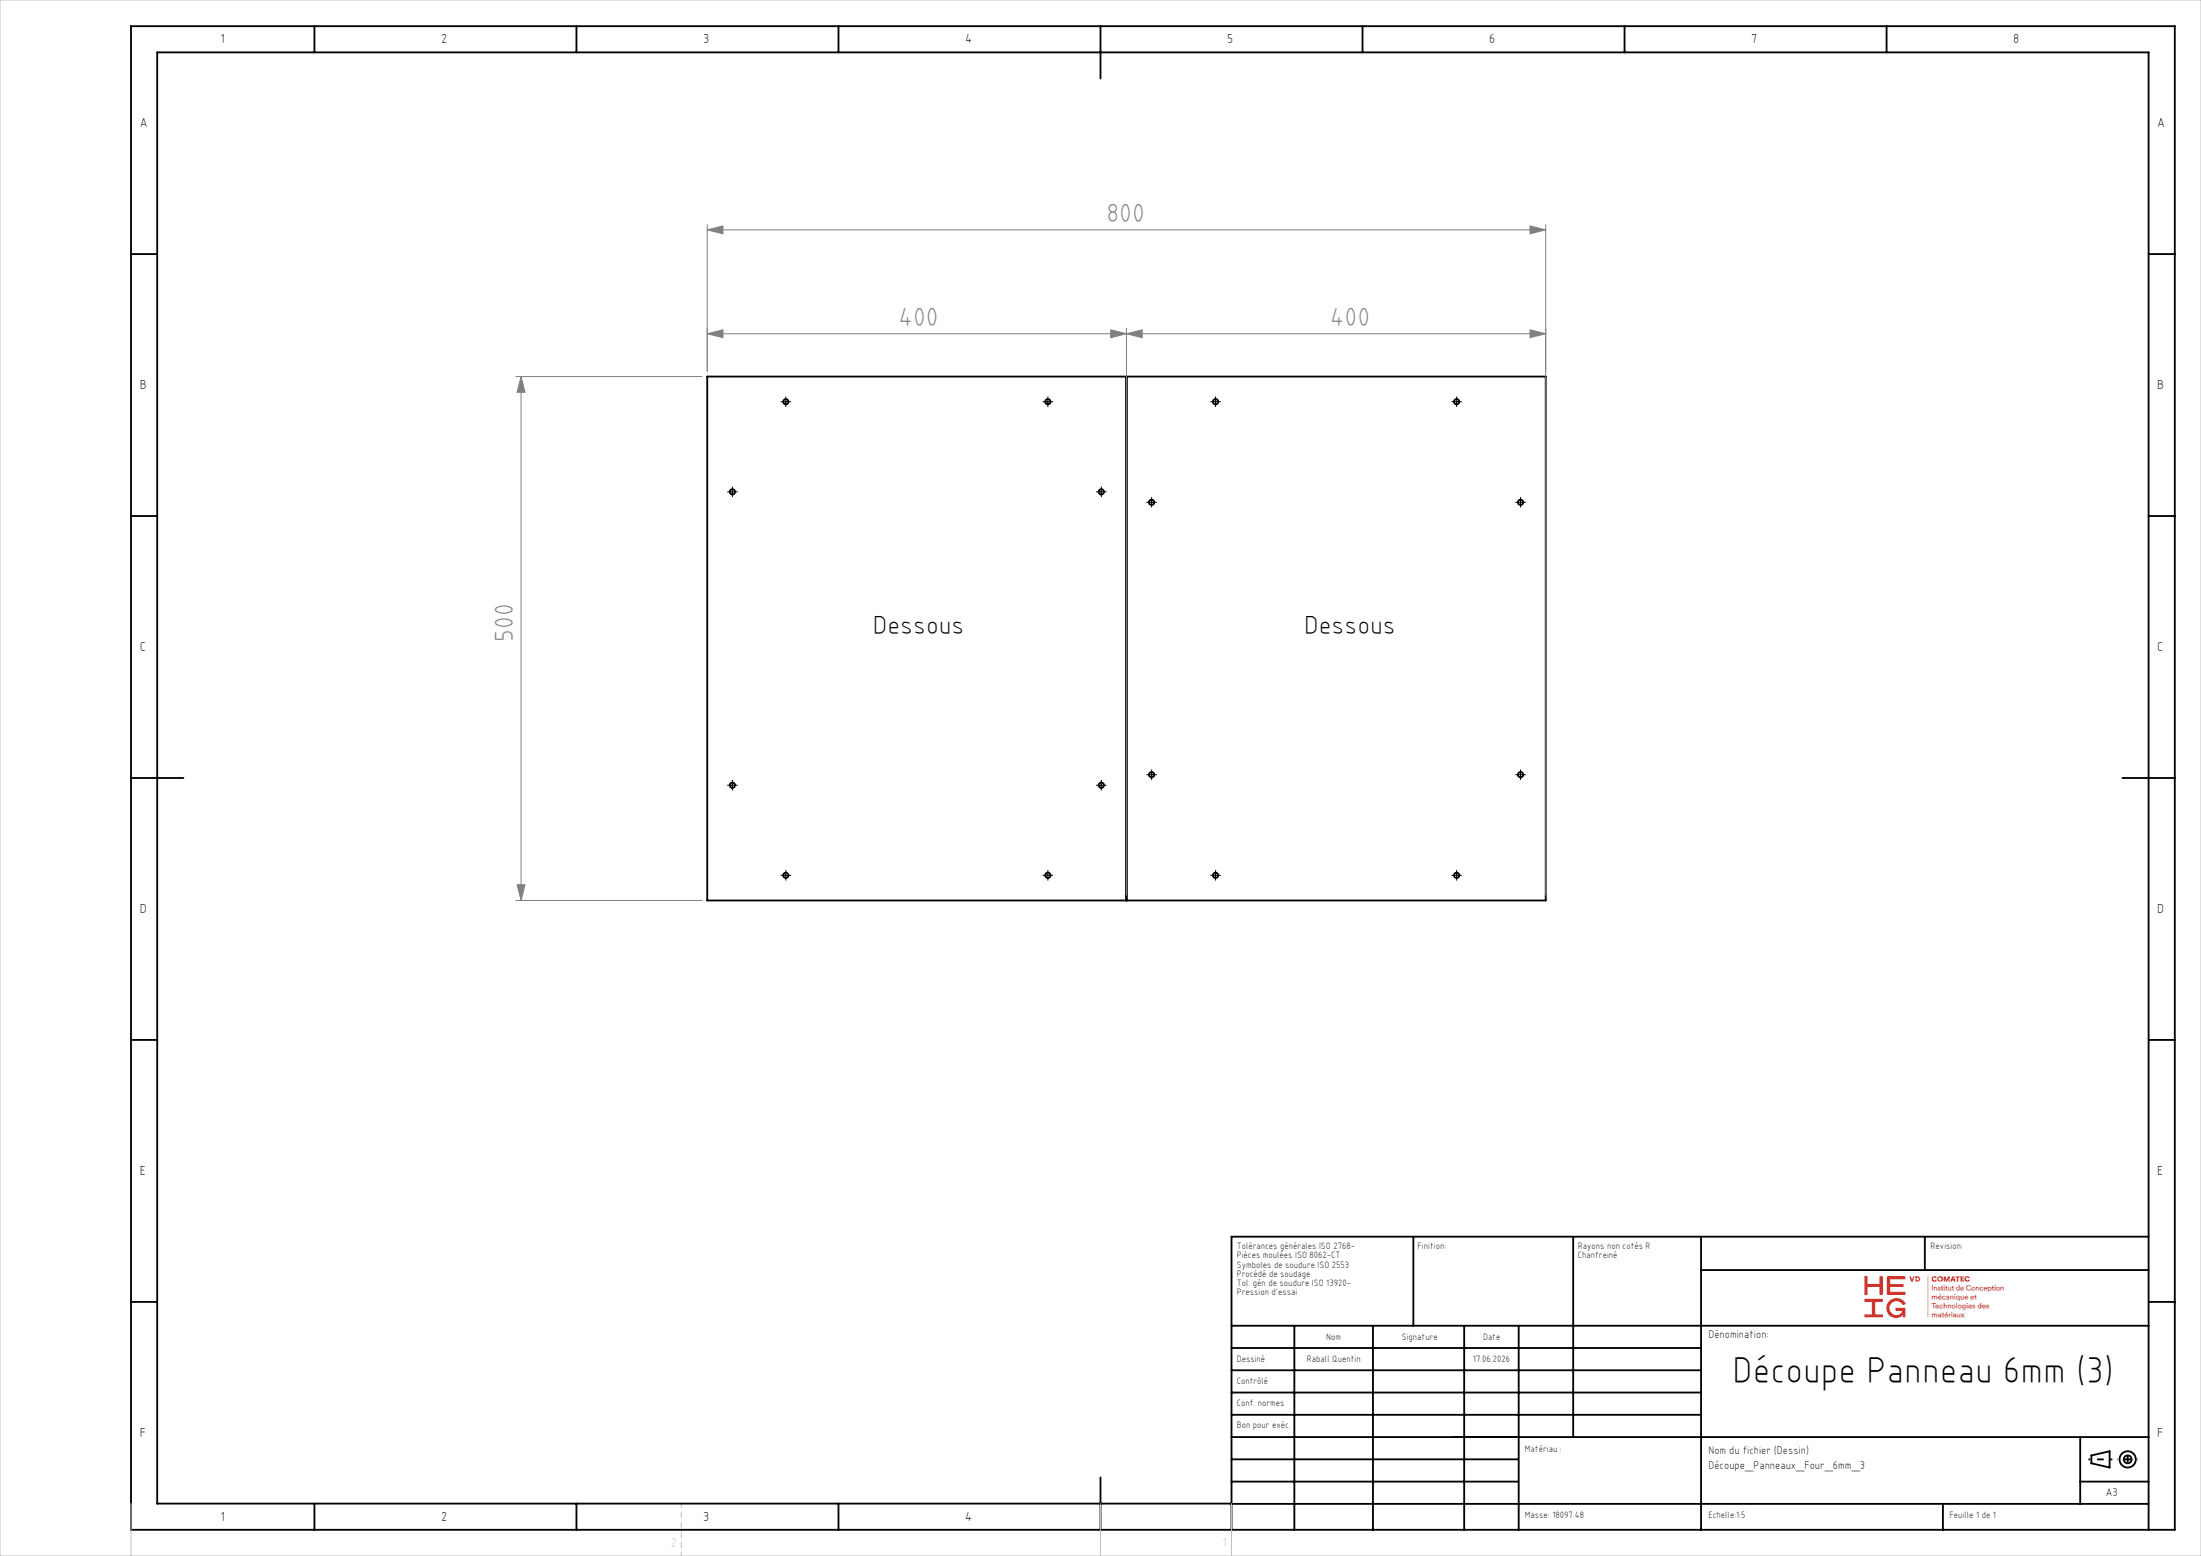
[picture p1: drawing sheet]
<svg xmlns="http://www.w3.org/2000/svg" width="420mm" height="297mm" viewBox="0 0 420 297" stroke-linecap="round" stroke-linejoin="round" font-family="sans-serif">
<g fill="none" stroke="#000" stroke-width=".35">
<path d="M25 5h390v287h-390zM60 5v5M110 5v5M160 5v5M210 5v10M260 5v5M310 5v5M360 5v5M25 48.5h5M410 48.5h5M135 71.9h160v100h-160zM215 71.9v100"/>
<path d="M25 98.5h5M410 98.5h5M25 148.5h10M405 148.5h10M25 198.5h5M410 198.5h5M269.7 236.1v17M300.2 236.1v38.2M324.6 236.1v55.9M367.3 236.1v6.3M410 236.1h-175v55.9M25 248.5h5"/>
<path d="M235 253.1h175M235 257.3h89.6M247 253.1v38.9M262 253.1v38.9M279.4 253.1v38.9M289.8 253.1v38.9M324.6 242.4h85.4M410 248.5h5M235 270.1h89.6M235 265.8h89.6M235 261.6h89.6M235 278.6h54.6"/>
<path d="M235 274.3h175M397 274.3v12.8M399.1 277.8l3.5-.8v3.1l-3.5-.8zM60 287v5M110 287v5M160 287v5M210 282v10M235 287.1h175M235 287h-205v-277h380v282M235 282.8h54.6M370.8 287.1v4.9M397 282.8h13"/>
<circle cx="150" cy="76.7" r=".5"/>
<circle cx="200" cy="76.7" r=".5"/>
<circle cx="232" cy="76.7" r=".5"/>
<circle cx="278" cy="76.7" r=".5"/>
<circle cx="139.8" cy="93.9" r=".5"/>
<circle cx="210.2" cy="93.9" r=".5"/>
<circle cx="219.8" cy="95.9" r=".5"/>
<circle cx="290.2" cy="95.9" r=".5"/>
<circle cx="139.8" cy="149.9" r=".5"/>
<circle cx="210.2" cy="149.9" r=".5"/>
<circle cx="219.8" cy="147.9" r=".5"/>
<circle cx="290.2" cy="147.9" r=".5"/>
<circle cx="150" cy="167.1" r=".5"/>
<circle cx="200" cy="167.1" r=".5"/>
<circle cx="232" cy="167.1" r=".5"/>
<circle cx="278" cy="167.1" r=".5"/>
<circle cx="406" cy="278.6" r=".75"/>
<circle cx="406" cy="278.6" r="1.55"/>
</g>
<g fill="none" stroke="#808080" stroke-width=".19">
<path d="M135 43.9l3-.8v1.5zM135 42.9v28M135 43.9h160M292 43.1l3 .8-3 .7zM295 42.9v128M98.4 71.9h35.6M99.4 71.9l.8 3h-1.5zM99.4 71.9v100M135 63.7l3-.7v1.5zM135 63.7h160M212 63l3 .7-3 .8zM215 63.7l3-.7v1.5z"/>
<path d="M215 62.7v108.2M292 63l3 .7-3 .8zM98.4 171.9h35.6M98.7 168.9h1.5l-.8 3z"/>
</g>
<g fill="none" stroke="#000" stroke-width=".19" stroke-dasharray="30.5 1.3 1.3 1.3" stroke-linecap="butt">
<path d="M149.5 76.7h-.5M150 76.2v-.5M150 77.2v.5M150.5 76.7h.5M199.5 76.7h-.5M200 76.2v-.5M200 77.2v.5M200.5 76.7h.5M231.5 76.7h-.5M232 76.2v-.5M232 77.2v.5M232.5 76.7h.5"/>
<path d="M277.5 76.7h-.5M278 76.2v-.5M278 77.2v.5M278.5 76.7h.5M139.3 93.9h-.5M139.8 93.4v-.5M139.8 94.4v.5M140.3 93.9h.5M209.7 93.9h-.5M210.2 93.4v-.5M210.2 94.4v.5M210.7 93.9h.5"/>
<path d="M219.3 95.9h-.5M219.8 95.4v-.5M219.8 96.4v.5M220.3 95.9h.5M289.7 95.9h-.5M290.2 95.4v-.5M290.2 96.4v.5M290.7 95.9h.5M139.3 149.9h-.5M139.8 149.4v-.5M139.8 150.4v.5M140.3 149.9h.5"/>
<path d="M209.7 149.9h-.5M210.2 149.4v-.5M210.2 150.4v.5M210.7 149.9h.5M219.3 147.9h-.5M219.8 147.4v-.5M219.8 148.4v.5M220.3 147.9h.5M289.7 147.9h-.5M290.2 147.4v-.5M290.2 148.4v.5M290.7 147.9h.5"/>
<path d="M149.5 167.1h-.5M150 166.6v-.5M150 167.6v.5M150.5 167.1h.5M199.5 167.1h-.5M200 166.6v-.5M200 167.6v.5M200.5 167.1h.5M231.5 167.1h-.5M232 166.6v-.5M232 167.6v.5M232.5 167.1h.5"/>
<path d="M277.5 167.1h-.5M278 166.6v-.5M278 167.6v.5M278.5 167.1h.5"/>
</g>
<path d="M398.5 278.6h4.6" fill="none" stroke="#000" stroke-width=".35" stroke-dasharray="30.5 1.3 1.3 1.3" stroke-dashoffset="30.1" stroke-linecap="butt"/>
<path d="M406 276.6v3.8" fill="none" stroke="#000" stroke-width=".35" stroke-dasharray="30.5 1.3 1.3 1.3" stroke-dashoffset="30.5" stroke-linecap="butt"/>
<path d="M408 278.6h-4" fill="none" stroke="#000" stroke-width=".35" stroke-dasharray="30.5 1.3 1.3 1.3" stroke-dashoffset="30.4" stroke-linecap="butt"/>
<path d="M130 287v10" fill="none" stroke="#c0c0c0" stroke-width=".19" stroke-dasharray="1.3 .6" stroke-dashoffset=".4" stroke-linecap="butt"/>
<g fill="none" stroke="#000" stroke-width=".19">
<path d="M149.5 76.7h1M150 76.2v1M199.5 76.7h1M200 76.2v1M231.5 76.7h1M232 76.2v1M277.5 76.7h1M278 76.2v1M139.3 93.9h1M139.8 93.4v1M209.7 93.9h1M210.2 93.4v1"/>
<path d="M219.3 95.9h1M219.8 95.4v1M289.7 95.9h1M290.2 95.4v1M139.3 149.9h1M139.8 149.4v1M209.7 149.9h1M210.2 149.4v1M219.3 147.9h1M219.8 147.4v1M289.7 147.9h1M290.2 147.4v1"/>
<path d="M149.5 167.1h1M150 166.6v1M199.5 167.1h1M200 166.6v1M231.5 167.1h1M232 166.6v1M277.5 167.1h1M278 166.6v1"/>
</g>
<path d="M0 0h420v297h-420zM25 287v10M210 287v10M235 287v10" fill="none" stroke="#c0c0c0" stroke-width=".19"/>
<g fill="#808080">
<path d="M212 63l3 .7-3 .8zM135 63.7l3-.7v1.5zM292 63l3 .7-3 .8zM215 63.7l3-.7v1.5z"/>
<path d="M135 43.9l3-.8v1.5zM292 43.1l3 .8-3 .7z"/>
<path d="M99.4 71.9l.8 3h-1.5zM98.7 168.9h1.5l-.8 3z"/>
</g>
<text font-size="7.1" x="330.6" y="264">Découpe Panneau 6mm (3)</text>
<g font-size="5" fill="#808080">
<text x="211.1" y="42.4">800</text>
<text x="171.5" y="62.2">400</text>
<text x="253.8" y="62.2">400</text>
<text x="97.9" y="122.5" transform="rotate(-90 97.9 122.5)">500</text>
</g>
<g font-size="5">
<text x="166.6" y="121">Dessous</text>
<text x="248.9" y="121">Dessous</text>
</g>
<g font-size="2.5">
<text x="42.1" y="8.2">1</text>
<text x="84.2" y="8.2">2</text>
<text x="134.2" y="8.2">3</text>
<text x="184.2" y="8.2">4</text>
<text x="234.2" y="8.2">5</text>
<text x="284.2" y="8.2">6</text>
<text x="334.2" y="8.2">7</text>
<text x="384.2" y="8.2">8</text>
<text x="26.7" y="24.2">A</text>
<text x="411.7" y="24.2">A</text>
<text x="26.7" y="74.2">B</text>
<text x="411.7" y="74.2">B</text>
<text x="26.7" y="124.2">C</text>
<text x="411.7" y="124.2">C</text>
<text x="26.7" y="174.2">D</text>
<text x="411.7" y="174.2">D</text>
<text x="26.7" y="224.2">E</text>
<text x="411.7" y="224.2">E</text>
<text x="26.7" y="274.2">F</text>
<text x="411.7" y="274.2">F</text>
<text x="42.1" y="290.2">1</text>
<text x="84.2" y="290.2">2</text>
<text x="134.2" y="290.2">3</text>
<text x="184.2" y="290.2">4</text>
</g>
<text font-size="2.5" fill="#e1251b" x="355.8" y="251.5">⟫</text>
<text font-size="2.5" fill="#c0c0c0" x="128" y="295.3">2</text>
<g font-size="2.1">
<text x="326" y="255.5">Dénomination:</text>
<text x="326" y="277.5">Nom du fichier (Dessin)</text>
<text x="326" y="280.5">Découpe_Panneaux_Four_6mm_3</text>
<text x="401.9" y="285.5">A3</text>
</g>
<g font-size="1.8">
<text x="236" y="238.4">Tolérances générales ISO 2768-</text>
<text x="270.5" y="238.4">Finition:</text>
<text x="301.1" y="238.4">Rayons non cotés R</text>
<text x="368.4" y="238.4">Revision:</text>
<text x="236" y="240.2">Pièces moulées ISO 8062-CT</text>
<text x="236" y="242">Symboles de soudure ISO 2553</text>
<text x="236" y="243.7">Procédé de soudage</text>
<text x="236" y="245.5">Tol. gén de soudure ISO 13920-</text>
<text x="301.1" y="240.2">Chanfreiné</text>
<text x="236" y="247.3">Pression d'essai</text>
<text x="253.1" y="255.7">Nom</text>
<text x="267.5" y="255.7">Signature</text>
<text x="283" y="255.7">Date</text>
<text x="236" y="260">Dessiné</text>
<text x="249.4" y="260">Raball Quentin</text>
<text x="281.1" y="260">17.06.2026</text>
<text x="236" y="264.1">Contrôlé</text>
<text x="236" y="268.3">Conf. normes</text>
<text x="236" y="272.5">Bon pour exéc.</text>
<text x="291" y="277.2">Matériau :</text>
<text x="291" y="289.8">Masse: 18097.48</text>
<text x="326" y="289.8">Echelle:1:5</text>
<text x="372" y="289.8">Feuille 1 de 1</text>
</g>
</svg>
